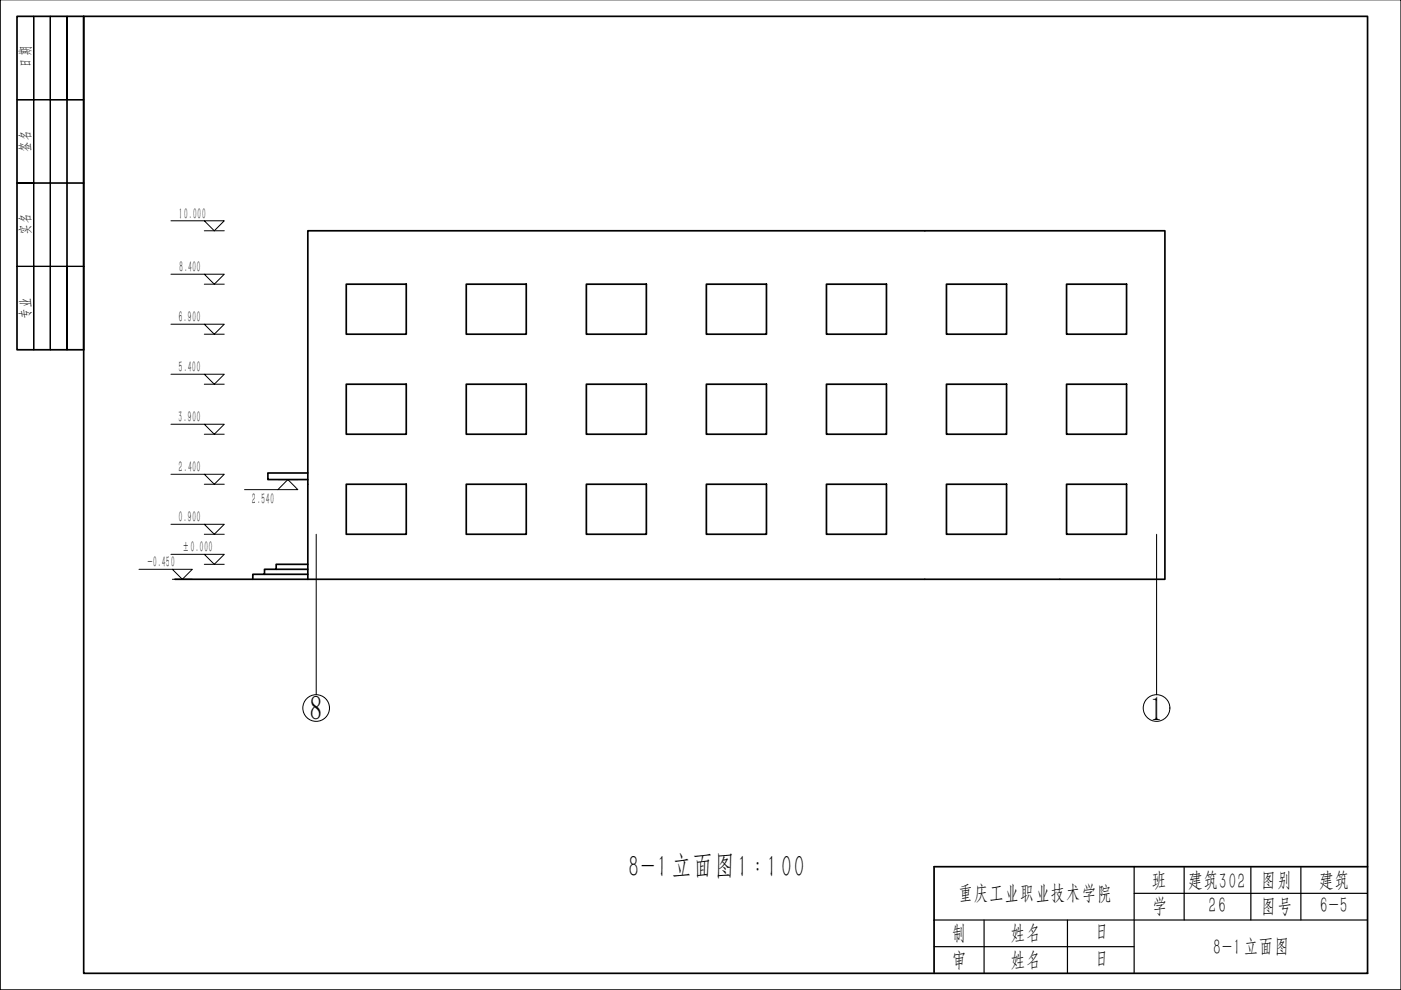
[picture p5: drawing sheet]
<svg xmlns="http://www.w3.org/2000/svg" width="297mm" height="210mm" viewBox="0 0 297 210" stroke-linecap="round" stroke-linejoin="round" font-family="sans-serif">
<g fill="none" stroke="#000" stroke-width=".36">
<path d="M73.4 60.3h12.7v10.6h-12.7zM98.9 60.3h12.7v10.6h-12.7zM124.3 60.3h12.7v10.6h-12.7zM149.8 60.3h12.7v10.6h-12.7zM175.2 60.3h12.7v10.6h-12.7zM200.7 60.3h12.7v10.6h-12.7zM226.1 60.3h12.8v10.6h-12.8zM73.4 81.5h12.7v10.6h-12.7zM98.9 81.5h12.7v10.6h-12.7zM124.3 81.5h12.7v10.6h-12.7zM149.8 81.5h12.7v10.6h-12.7zM175.2 81.5h12.7v10.6h-12.7z"/>
<path d="M200.7 81.5h12.7v10.6h-12.7zM226.1 81.5h12.8v10.6h-12.8zM65.3 119.6h-6.7v1.1h-2.5v1.1h-2.5v1h-16.5M65.3 100.3h-8.5v1.4h8.5M73.4 102.7h12.7v10.6h-12.7zM98.9 102.7h12.7v10.6h-12.7zM124.3 102.7h12.7v10.6h-12.7zM149.8 102.7h12.7v10.6h-12.7zM175.2 102.7h12.7v10.6h-12.7zM200.7 102.7h12.7v10.6h-12.7zM226.1 102.7h12.8v10.6h-12.8zM53.6 122.8h193.4v-73.9h-181.7v73.9"/>
<path d="M56.1 121.8h9.2M58.6 120.7h6.7"/>
</g>
<g fill="none" stroke="#000" stroke-width=".21">
<path d="M36.2 58.1h7.1M36.2 46.8h7.1M43.3 58.1h4.2l-2.1 2.2zM43.3 46.8h4.2l-2.1 2.1zM43.3 48.9h4.2M36.2 79.3h7.1M36.2 68.7h7.1M43.3 79.3h4.2l-2.1 2.2zM43.3 68.7h4.2l-2.1 2.2zM43.3 70.9h4.2M43.3 60.3h4.2M36.2 90h7.1"/>
<path d="M43.3 90h4.2l-2.1 2.1zM43.3 92.1h4.2M43.3 81.5h4.2M36.2 111.2h7.1M36.2 100.6h7.1M36.2 117.5h7.1M43.3 111.2h4.2l-2.1 2.1zM43.3 100.6h4.2l-2.1 2.1zM43.3 117.5h4.2l-2.1 2.1zM43.3 113.3h4.2M43.3 102.7h4.2M43.3 119.6h4.2"/>
<path d="M51.8 103.8h7.1M58.9 101.7h4.2M61 101.7l2.1 2.1h-4.2zM67 113.3v34M245.2 113.3v34M29.5 120.7h7M36.5 120.7h4.3l-2.1 2.1zM36.5 122.8h4.3"/>
<circle cx="67" cy="150.1" r="2.83"/>
<circle cx="245.2" cy="150.1" r="2.83"/>
</g>
<path d="M.1 -.1v210h296.9v-210M.1 209.9h296.9" fill="none" stroke="#000" stroke-width=".21"/>
<g fill="none" stroke="#000" stroke-width=".25">
<path d="M7.1 3.5v17.6h3.6v-17.6v17.6h3.5h-3.5v35.4h-3.6v-17.7h-3.5h3.5v-17.7h-3.5h3.5zM14.2 3.5v17.6h3.5h-3.5zM7.1 21.1h3.6v17.7h3.5v-17.7v17.7h3.5h-3.5v17.7h3.5h-7v-17.7h-3.6zM7.1 38.8h7.1v35.4v-17.7h-3.5v17.7v-17.7h-3.6v17.7v-17.7h-3.5h3.5zM198 195.1h91.9M208.6 195.1v11.3M226.3 195.1v11.3M240.5 183.8v22.6M240.5 189.4h49.4M251.1 183.8v11.3M265.2 183.8v11.3M275.8 183.8v11.3"/>
<path d="M198 200.7h42.5"/>
</g>
<path d="M3.6 3.5h14.1v70.7h-14.1zM17.7 3.5h272.2v202.9h-272.2zM289.9 183.8h-91.9v22.6" fill="none" stroke="#000" stroke-width=".36"/>
<g font-size="7.2">
<text x="65.8" y="152.5">8</text>
<text x="244" y="152.6">1</text>
</g>
<text font-size="6.1" x="133.1" y="186.5">8-1立面图1:100</text>
<g font-size="4.3">
<text x="203.1" y="191.5">重庆工业职业技术学院</text>
<text x="244.1" y="188.6">班</text>
<text x="251.9" y="188.7">建筑302</text>
<text x="267.3" y="188.6">图别</text>
<text x="279.7" y="188.7">建筑</text>
<text x="244.1" y="194.3">学</text>
<text x="256.1" y="193.7">26</text>
<text x="267.3" y="194.2">图号</text>
<text x="279.7" y="193.7">6-5</text>
<text x="201.7" y="199.9">制</text>
<text x="214.3" y="200">姓名</text>
<text x="231.8" y="199.5">日</text>
<text x="257.1" y="202.7">8-1立面图</text>
<text x="201.7" y="205.6">审</text>
<text x="214.3" y="205.6">姓名</text>
<text x="231.8" y="205.2">日</text>
</g>
<g font-size="3">
<text x="6.8" y="14.6" transform="rotate(-90 6.8 14.6)">日期</text>
<text x="6.8" y="32.2" transform="rotate(-90 6.8 32.2)">签名</text>
<text x="37.9" y="46.6">10.000</text>
<text x="6.8" y="49.9" transform="rotate(-90 6.8 49.9)">实名</text>
<text x="38" y="57.9">8.400</text>
<text x="6.8" y="67.6" transform="rotate(-90 6.8 67.6)">专业</text>
<text x="37.8" y="68.5">6.900</text>
<text x="37.8" y="79.1">5.400</text>
<text x="37.7" y="89.7">3.900</text>
<text x="37.9" y="100.3">2.400</text>
<text x="53.4" y="107">2.540</text>
<text x="37.8" y="110.9">0.900</text>
<text x="38.5" y="117.3">±0.000</text>
<text x="31.3" y="120.5">-0.450</text>
</g>
</svg>
